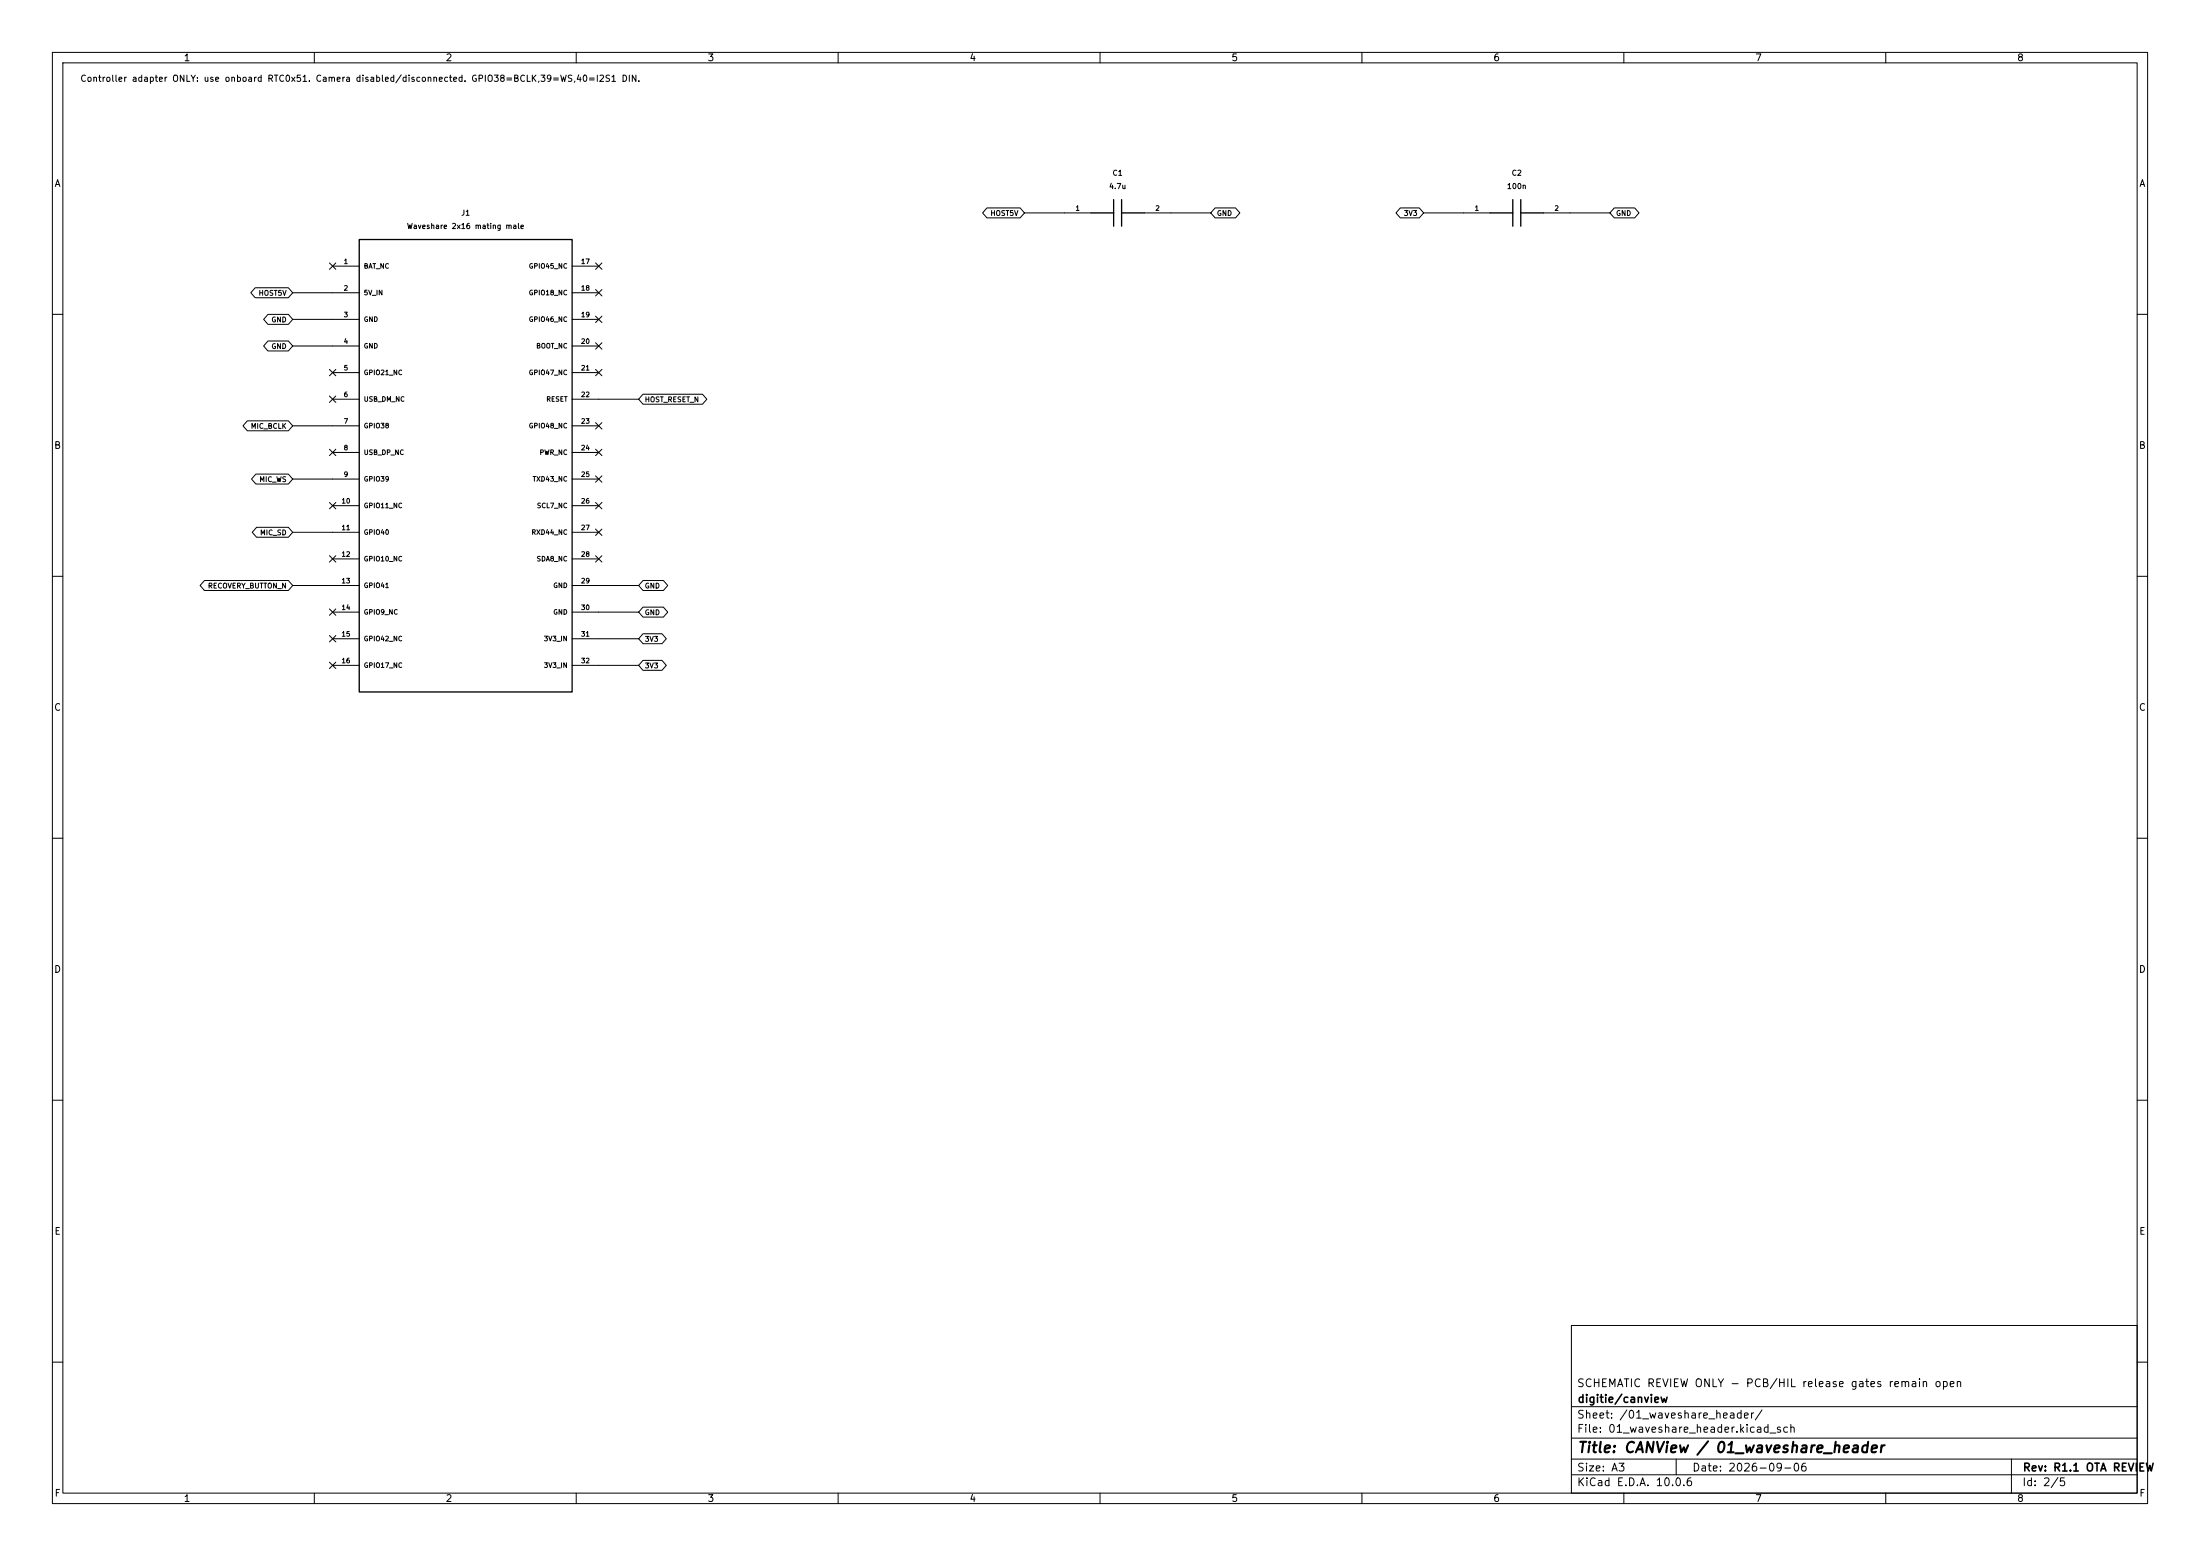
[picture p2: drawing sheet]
(kicad_sch (version 20250114) (generator "eeschema") (generator_version "10.0") (paper "A3") (title_block (title "CANView / 01_waveshare_header") (date "2026-09-06") (rev "R1.1 OTA REVIEW") (company "digitie/canview") (comment 1 "SCHEMATIC REVIEW ONLY - PCB/HIL release gates remain open"))
(lib_symbols (symbol "CANView:CANView_controller-adapter_J1" (pin_names (offset 0.762)) (in_bom yes) (on_board yes)
(property "Reference" "J" (at 0.0000 48.2600 0)  (effects (font (size 1.0 1.0)) ))
(property "Value" "Waveshare 2x16 mating male" (at 0.0000 45.7200 0)  (effects (font (size 1.0 1.0)) ))
(property "Footprint" "CANView:Connector_PinHeader_2.54mm__PinHeader_2x16_P2.54mm_Vertical" (at 0.0000 0.0000 0) (hide yes) (effects (font (size 1.0 1.0)) ))
(symbol "CANView_controller-adapter_J1_0_1" (rectangle (start -20.32 43.18) (end 20.32 -43.18) (stroke (width 0.254) (type default)) (fill (type background))))
(symbol "CANView_controller-adapter_J1_1_1"
(pin passive line (at -25.4 38.1 0) (length 5.08) (name "BAT_NC" (effects (font (size 0.9 0.9)) )) (number "1" (effects (font (size 0.9 0.9)) )))
(pin power_out line (at -25.4 33.02 0) (length 5.08) (name "5V_IN" (effects (font (size 0.9 0.9)) )) (number "2" (effects (font (size 0.9 0.9)) )))
(pin power_out line (at -25.4 27.94 0) (length 5.08) (name "GND" (effects (font (size 0.9 0.9)) )) (number "3" (effects (font (size 0.9 0.9)) )))
(pin passive line (at -25.4 22.86 0) (length 5.08) (name "GND" (effects (font (size 0.9 0.9)) )) (number "4" (effects (font (size 0.9 0.9)) )))
(pin passive line (at -25.4 17.78 0) (length 5.08) (name "GPIO21_NC" (effects (font (size 0.9 0.9)) )) (number "5" (effects (font (size 0.9 0.9)) )))
(pin passive line (at -25.4 12.7 0) (length 5.08) (name "USB_DM_NC" (effects (font (size 0.9 0.9)) )) (number "6" (effects (font (size 0.9 0.9)) )))
(pin passive line (at -25.4 7.62 0) (length 5.08) (name "GPIO38" (effects (font (size 0.9 0.9)) )) (number "7" (effects (font (size 0.9 0.9)) )))
(pin passive line (at -25.4 2.54 0) (length 5.08) (name "USB_DP_NC" (effects (font (size 0.9 0.9)) )) (number "8" (effects (font (size 0.9 0.9)) )))
(pin passive line (at -25.4 -2.54 0) (length 5.08) (name "GPIO39" (effects (font (size 0.9 0.9)) )) (number "9" (effects (font (size 0.9 0.9)) )))
(pin passive line (at -25.4 -7.62 0) (length 5.08) (name "GPIO11_NC" (effects (font (size 0.9 0.9)) )) (number "10" (effects (font (size 0.9 0.9)) )))
(pin passive line (at -25.4 -12.7 0) (length 5.08) (name "GPIO40" (effects (font (size 0.9 0.9)) )) (number "11" (effects (font (size 0.9 0.9)) )))
(pin passive line (at -25.4 -17.78 0) (length 5.08) (name "GPIO10_NC" (effects (font (size 0.9 0.9)) )) (number "12" (effects (font (size 0.9 0.9)) )))
(pin passive line (at -25.4 -22.86 0) (length 5.08) (name "GPIO41" (effects (font (size 0.9 0.9)) )) (number "13" (effects (font (size 0.9 0.9)) )))
(pin passive line (at -25.4 -27.94 0) (length 5.08) (name "GPIO9_NC" (effects (font (size 0.9 0.9)) )) (number "14" (effects (font (size 0.9 0.9)) )))
(pin passive line (at -25.4 -33.02 0) (length 5.08) (name "GPIO42_NC" (effects (font (size 0.9 0.9)) )) (number "15" (effects (font (size 0.9 0.9)) )))
(pin passive line (at -25.4 -38.1 0) (length 5.08) (name "GPIO17_NC" (effects (font (size 0.9 0.9)) )) (number "16" (effects (font (size 0.9 0.9)) )))
(pin passive line (at 25.4 38.1 180) (length 5.08) (name "GPIO45_NC" (effects (font (size 0.9 0.9)) )) (number "17" (effects (font (size 0.9 0.9)) )))
(pin passive line (at 25.4 33.02 180) (length 5.08) (name "GPIO18_NC" (effects (font (size 0.9 0.9)) )) (number "18" (effects (font (size 0.9 0.9)) )))
(pin passive line (at 25.4 27.94 180) (length 5.08) (name "GPIO46_NC" (effects (font (size 0.9 0.9)) )) (number "19" (effects (font (size 0.9 0.9)) )))
(pin passive line (at 25.4 22.86 180) (length 5.08) (name "BOOT_NC" (effects (font (size 0.9 0.9)) )) (number "20" (effects (font (size 0.9 0.9)) )))
(pin passive line (at 25.4 17.78 180) (length 5.08) (name "GPIO47_NC" (effects (font (size 0.9 0.9)) )) (number "21" (effects (font (size 0.9 0.9)) )))
(pin passive line (at 25.4 12.7 180) (length 5.08) (name "RESET" (effects (font (size 0.9 0.9)) )) (number "22" (effects (font (size 0.9 0.9)) )))
(pin passive line (at 25.4 7.62 180) (length 5.08) (name "GPIO48_NC" (effects (font (size 0.9 0.9)) )) (number "23" (effects (font (size 0.9 0.9)) )))
(pin passive line (at 25.4 2.54 180) (length 5.08) (name "PWR_NC" (effects (font (size 0.9 0.9)) )) (number "24" (effects (font (size 0.9 0.9)) )))
(pin passive line (at 25.4 -2.54 180) (length 5.08) (name "TXD43_NC" (effects (font (size 0.9 0.9)) )) (number "25" (effects (font (size 0.9 0.9)) )))
(pin passive line (at 25.4 -7.62 180) (length 5.08) (name "SCL7_NC" (effects (font (size 0.9 0.9)) )) (number "26" (effects (font (size 0.9 0.9)) )))
(pin passive line (at 25.4 -12.7 180) (length 5.08) (name "RXD44_NC" (effects (font (size 0.9 0.9)) )) (number "27" (effects (font (size 0.9 0.9)) )))
(pin passive line (at 25.4 -17.78 180) (length 5.08) (name "SDA8_NC" (effects (font (size 0.9 0.9)) )) (number "28" (effects (font (size 0.9 0.9)) )))
(pin passive line (at 25.4 -22.86 180) (length 5.08) (name "GND" (effects (font (size 0.9 0.9)) )) (number "29" (effects (font (size 0.9 0.9)) )))
(pin passive line (at 25.4 -27.94 180) (length 5.08) (name "GND" (effects (font (size 0.9 0.9)) )) (number "30" (effects (font (size 0.9 0.9)) )))
(pin power_out line (at 25.4 -33.02 180) (length 5.08) (name "3V3_IN" (effects (font (size 0.9 0.9)) )) (number "31" (effects (font (size 0.9 0.9)) )))
(pin passive line (at 25.4 -38.1 180) (length 5.08) (name "3V3_IN" (effects (font (size 0.9 0.9)) )) (number "32" (effects (font (size 0.9 0.9)) )))))
(symbol "CANView:CANView_controller-adapter_C1" (pin_names (offset 0.762) (hide yes)) (in_bom yes) (on_board yes)
(property "Reference" "C" (at 0.0000 7.6200 0)  (effects (font (size 1.0 1.0)) ))
(property "Value" "4.7u" (at 0.0000 5.0800 0)  (effects (font (size 1.0 1.0)) ))
(property "Footprint" "CANView:Capacitor_SMD__C_0603_1608Metric" (at 0.0000 0.0000 0) (hide yes) (effects (font (size 1.0 1.0)) ))
(symbol "CANView_controller-adapter_C1_0_1" (polyline (pts (xy -0.762 -2.54) (xy -0.762 2.54)) (stroke (width 0.254) (type default)) (fill (type none)))(polyline (pts (xy 0.762 -2.54) (xy 0.762 2.54)) (stroke (width 0.254) (type default)) (fill (type none)))(polyline (pts (xy -5.08 0) (xy -0.762 0)) (stroke (width 0.254) (type default)) (fill (type none)))(polyline (pts (xy 0.762 0) (xy 5.08 0)) (stroke (width 0.254) (type default)) (fill (type none))))
(symbol "CANView_controller-adapter_C1_1_1"
(pin passive line (at -10.16 0 0) (length 5.08) (name "1" (effects (font (size 0.9 0.9)) )) (number "1" (effects (font (size 0.9 0.9)) )))
(pin passive line (at 10.16 0 180) (length 5.08) (name "2" (effects (font (size 0.9 0.9)) )) (number "2" (effects (font (size 0.9 0.9)) )))))
(symbol "CANView:CANView_controller-adapter_C2" (pin_names (offset 0.762) (hide yes)) (in_bom yes) (on_board yes)
(property "Reference" "C" (at 0.0000 7.6200 0)  (effects (font (size 1.0 1.0)) ))
(property "Value" "100n" (at 0.0000 5.0800 0)  (effects (font (size 1.0 1.0)) ))
(property "Footprint" "CANView:Capacitor_SMD__C_0402_1005Metric" (at 0.0000 0.0000 0) (hide yes) (effects (font (size 1.0 1.0)) ))
(symbol "CANView_controller-adapter_C2_0_1" (polyline (pts (xy -0.762 -2.54) (xy -0.762 2.54)) (stroke (width 0.254) (type default)) (fill (type none)))(polyline (pts (xy 0.762 -2.54) (xy 0.762 2.54)) (stroke (width 0.254) (type default)) (fill (type none)))(polyline (pts (xy -5.08 0) (xy -0.762 0)) (stroke (width 0.254) (type default)) (fill (type none)))(polyline (pts (xy 0.762 0) (xy 5.08 0)) (stroke (width 0.254) (type default)) (fill (type none))))
(symbol "CANView_controller-adapter_C2_1_1"
(pin passive line (at -10.16 0 0) (length 5.08) (name "1" (effects (font (size 0.9 0.9)) )) (number "1" (effects (font (size 0.9 0.9)) )))
(pin passive line (at 10.16 0 180) (length 5.08) (name "2" (effects (font (size 0.9 0.9)) )) (number "2" (effects (font (size 0.9 0.9)) ))))))
(text "Controller adapter ONLY: use onboard RTC0x51. Camera disabled/disconnected. GPIO38=BCLK,39=WS,40=I2S1 DIN." (at 15.24 15.24 0) (effects (font (size 1.2 1.2)) (justify left)))
(symbol (lib_id "CANView:CANView_controller-adapter_J1") (at 88.9000 88.9000 0) (unit 1) (in_bom yes) (on_board yes) (dnp no) (property "Reference" "J1" (at 88.9000 40.6400 0)  (effects (font (size 1.0 1.0)) ))(property "Value" "Waveshare 2x16 mating male" (at 88.9000 43.1800 0)  (effects (font (size 1.0 1.0)) ))(property "Footprint" "CANView:Connector_PinHeader_2.54mm__PinHeader_2x16_P2.54mm_Vertical" (at 88.9000 88.9000 0) (hide yes) (effects (font (size 1.0 1.0)) ))(property "MPN" "GEN-2x16-MALE-2.54" (at 88.9000 88.9000 0) (hide yes) (effects (font (size 1.0 1.0)) ))(property "Specification" "Mates with board female socket;2.54mm pitch verified, insertion height/board-side orientation require mechanical check;5V only when host source provides it" (at 88.9000 88.9000 0) (hide yes) (effects (font (size 1.0 1.0)) ))(property "Source" "waveshare-controller schematic and official STEP HEADER-SMD-F-2_54-2X16PIN" (at 88.9000 88.9000 0) (hide yes) (effects (font (size 1.0 1.0)) ))(property "Assembly" "FIT" (at 88.9000 88.9000 0) (hide yes) (effects (font (size 1.0 1.0)) )))
(no_connect (at 63.5000 50.8000))
(wire (pts (xy 63.5000 55.8800) (xy 55.8800 55.8800)) (stroke (width 0) (type default)))
(global_label "HOST5V" (shape bidirectional) (at 55.8800 55.8800 180) (effects (font (size 0.95 0.95)) (justify right)) (property "Intersheetrefs" "${INTERSHEET_REFS}" (at 55.8800 55.8800 0) (hide yes) (effects (font (size 1.0 1.0)) )))
(wire (pts (xy 63.5000 60.9600) (xy 55.8800 60.9600)) (stroke (width 0) (type default)))
(global_label "GND" (shape bidirectional) (at 55.8800 60.9600 180) (effects (font (size 0.95 0.95)) (justify right)) (property "Intersheetrefs" "${INTERSHEET_REFS}" (at 55.8800 60.9600 0) (hide yes) (effects (font (size 1.0 1.0)) )))
(wire (pts (xy 63.5000 66.0400) (xy 55.8800 66.0400)) (stroke (width 0) (type default)))
(global_label "GND" (shape bidirectional) (at 55.8800 66.0400 180) (effects (font (size 0.95 0.95)) (justify right)) (property "Intersheetrefs" "${INTERSHEET_REFS}" (at 55.8800 66.0400 0) (hide yes) (effects (font (size 1.0 1.0)) )))
(no_connect (at 63.5000 71.1200))
(no_connect (at 63.5000 76.2000))
(wire (pts (xy 63.5000 81.2800) (xy 55.8800 81.2800)) (stroke (width 0) (type default)))
(global_label "MIC_BCLK" (shape bidirectional) (at 55.8800 81.2800 180) (effects (font (size 0.95 0.95)) (justify right)) (property "Intersheetrefs" "${INTERSHEET_REFS}" (at 55.8800 81.2800 0) (hide yes) (effects (font (size 1.0 1.0)) )))
(no_connect (at 63.5000 86.3600))
(wire (pts (xy 63.5000 91.4400) (xy 55.8800 91.4400)) (stroke (width 0) (type default)))
(global_label "MIC_WS" (shape bidirectional) (at 55.8800 91.4400 180) (effects (font (size 0.95 0.95)) (justify right)) (property "Intersheetrefs" "${INTERSHEET_REFS}" (at 55.8800 91.4400 0) (hide yes) (effects (font (size 1.0 1.0)) )))
(no_connect (at 63.5000 96.5200))
(wire (pts (xy 63.5000 101.6000) (xy 55.8800 101.6000)) (stroke (width 0) (type default)))
(global_label "MIC_SD" (shape bidirectional) (at 55.8800 101.6000 180) (effects (font (size 0.95 0.95)) (justify right)) (property "Intersheetrefs" "${INTERSHEET_REFS}" (at 55.8800 101.6000 0) (hide yes) (effects (font (size 1.0 1.0)) )))
(no_connect (at 63.5000 106.6800))
(wire (pts (xy 63.5000 111.7600) (xy 55.8800 111.7600)) (stroke (width 0) (type default)))
(global_label "RECOVERY_BUTTON_N" (shape bidirectional) (at 55.8800 111.7600 180) (effects (font (size 0.95 0.95)) (justify right)) (property "Intersheetrefs" "${INTERSHEET_REFS}" (at 55.8800 111.7600 0) (hide yes) (effects (font (size 1.0 1.0)) )))
(no_connect (at 63.5000 116.8400))
(no_connect (at 63.5000 121.9200))
(no_connect (at 63.5000 127.0000))
(no_connect (at 114.3000 50.8000))
(no_connect (at 114.3000 55.8800))
(no_connect (at 114.3000 60.9600))
(no_connect (at 114.3000 66.0400))
(no_connect (at 114.3000 71.1200))
(wire (pts (xy 114.3000 76.2000) (xy 121.9200 76.2000)) (stroke (width 0) (type default)))
(global_label "HOST_RESET_N" (shape bidirectional) (at 121.9200 76.2000 0) (effects (font (size 0.95 0.95)) (justify left)) (property "Intersheetrefs" "${INTERSHEET_REFS}" (at 121.9200 76.2000 0) (hide yes) (effects (font (size 1.0 1.0)) )))
(no_connect (at 114.3000 81.2800))
(no_connect (at 114.3000 86.3600))
(no_connect (at 114.3000 91.4400))
(no_connect (at 114.3000 96.5200))
(no_connect (at 114.3000 101.6000))
(no_connect (at 114.3000 106.6800))
(wire (pts (xy 114.3000 111.7600) (xy 121.9200 111.7600)) (stroke (width 0) (type default)))
(global_label "GND" (shape bidirectional) (at 121.9200 111.7600 0) (effects (font (size 0.95 0.95)) (justify left)) (property "Intersheetrefs" "${INTERSHEET_REFS}" (at 121.9200 111.7600 0) (hide yes) (effects (font (size 1.0 1.0)) )))
(wire (pts (xy 114.3000 116.8400) (xy 121.9200 116.8400)) (stroke (width 0) (type default)))
(global_label "GND" (shape bidirectional) (at 121.9200 116.8400 0) (effects (font (size 0.95 0.95)) (justify left)) (property "Intersheetrefs" "${INTERSHEET_REFS}" (at 121.9200 116.8400 0) (hide yes) (effects (font (size 1.0 1.0)) )))
(wire (pts (xy 114.3000 121.9200) (xy 121.9200 121.9200)) (stroke (width 0) (type default)))
(global_label "3V3" (shape bidirectional) (at 121.9200 121.9200 0) (effects (font (size 0.95 0.95)) (justify left)) (property "Intersheetrefs" "${INTERSHEET_REFS}" (at 121.9200 121.9200 0) (hide yes) (effects (font (size 1.0 1.0)) )))
(wire (pts (xy 114.3000 127.0000) (xy 121.9200 127.0000)) (stroke (width 0) (type default)))
(global_label "3V3" (shape bidirectional) (at 121.9200 127.0000 0) (effects (font (size 0.95 0.95)) (justify left)) (property "Intersheetrefs" "${INTERSHEET_REFS}" (at 121.9200 127.0000 0) (hide yes) (effects (font (size 1.0 1.0)) )))
(symbol (lib_id "CANView:CANView_controller-adapter_C1") (at 213.3600 40.6400 0) (unit 1) (in_bom yes) (on_board yes) (dnp no) (property "Reference" "C1" (at 213.3600 33.0200 0)  (effects (font (size 1.0 1.0)) ))(property "Value" "4.7u" (at 213.3600 35.5600 0)  (effects (font (size 1.0 1.0)) ))(property "Footprint" "CANView:Capacitor_SMD__C_0603_1608Metric" (at 213.3600 40.6400 0) (hide yes) (effects (font (size 1.0 1.0)) ))(property "MPN" "GEN-C-0603-4.7u-16V-X7R" (at 213.3600 40.6400 0) (hide yes) (effects (font (size 1.0 1.0)) ))(property "Specification" "16V; ±10%; X7R; -55..125C; verify effective capacitance under DC bias" (at 213.3600 40.6400 0) (hide yes) (effects (font (size 1.0 1.0)) ))(property "Source" "" (at 213.3600 40.6400 0) (hide yes) (effects (font (size 1.0 1.0)) ))(property "Assembly" "FIT" (at 213.3600 40.6400 0) (hide yes) (effects (font (size 1.0 1.0)) )))
(wire (pts (xy 203.2000 40.6400) (xy 195.5800 40.6400)) (stroke (width 0) (type default)))
(global_label "HOST5V" (shape bidirectional) (at 195.5800 40.6400 180) (effects (font (size 0.95 0.95)) (justify right)) (property "Intersheetrefs" "${INTERSHEET_REFS}" (at 195.5800 40.6400 0) (hide yes) (effects (font (size 1.0 1.0)) )))
(wire (pts (xy 223.5200 40.6400) (xy 231.1400 40.6400)) (stroke (width 0) (type default)))
(global_label "GND" (shape bidirectional) (at 231.1400 40.6400 0) (effects (font (size 0.95 0.95)) (justify left)) (property "Intersheetrefs" "${INTERSHEET_REFS}" (at 231.1400 40.6400 0) (hide yes) (effects (font (size 1.0 1.0)) )))
(symbol (lib_id "CANView:CANView_controller-adapter_C2") (at 289.5600 40.6400 0) (unit 1) (in_bom yes) (on_board yes) (dnp no) (property "Reference" "C2" (at 289.5600 33.0200 0)  (effects (font (size 1.0 1.0)) ))(property "Value" "100n" (at 289.5600 35.5600 0)  (effects (font (size 1.0 1.0)) ))(property "Footprint" "CANView:Capacitor_SMD__C_0402_1005Metric" (at 289.5600 40.6400 0) (hide yes) (effects (font (size 1.0 1.0)) ))(property "MPN" "GEN-C-0402-100n-16V-X7R" (at 289.5600 40.6400 0) (hide yes) (effects (font (size 1.0 1.0)) ))(property "Specification" "16V; ±10%; X7R; -55..125C; verify effective capacitance under DC bias" (at 289.5600 40.6400 0) (hide yes) (effects (font (size 1.0 1.0)) ))(property "Source" "" (at 289.5600 40.6400 0) (hide yes) (effects (font (size 1.0 1.0)) ))(property "Assembly" "FIT" (at 289.5600 40.6400 0) (hide yes) (effects (font (size 1.0 1.0)) )))
(wire (pts (xy 279.4000 40.6400) (xy 271.7800 40.6400)) (stroke (width 0) (type default)))
(global_label "3V3" (shape bidirectional) (at 271.7800 40.6400 180) (effects (font (size 0.95 0.95)) (justify right)) (property "Intersheetrefs" "${INTERSHEET_REFS}" (at 271.7800 40.6400 0) (hide yes) (effects (font (size 1.0 1.0)) )))
(wire (pts (xy 299.7200 40.6400) (xy 307.3400 40.6400)) (stroke (width 0) (type default)))
(global_label "GND" (shape bidirectional) (at 307.3400 40.6400 0) (effects (font (size 0.95 0.95)) (justify left)) (property "Intersheetrefs" "${INTERSHEET_REFS}" (at 307.3400 40.6400 0) (hide yes) (effects (font (size 1.0 1.0)) ))))
